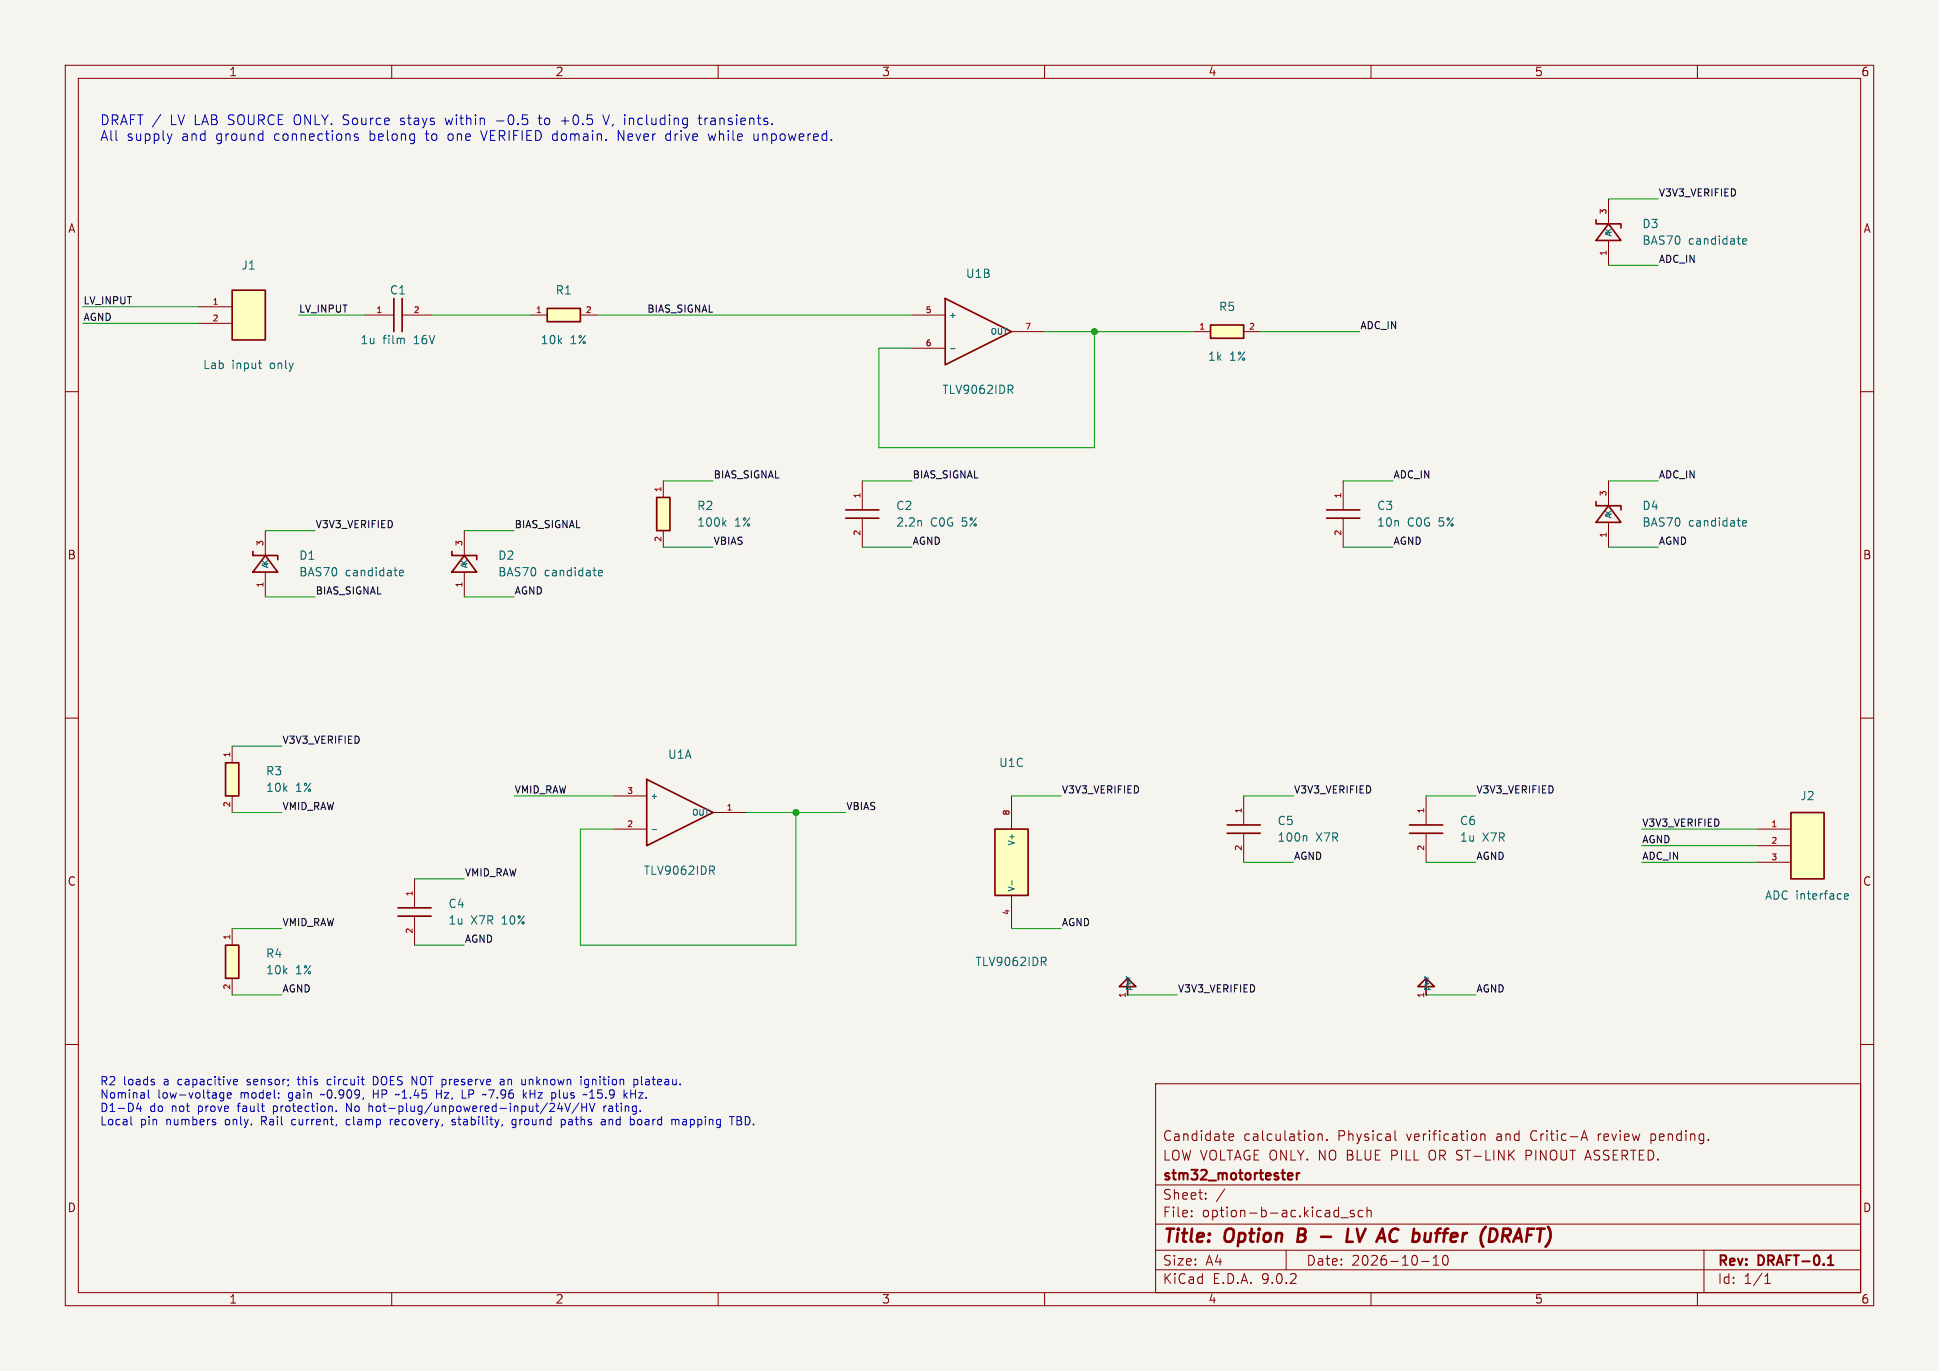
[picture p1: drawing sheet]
(kicad_sch (version 20250114) (generator "eeschema") (generator_version "9.0") (paper "A4") (title_block (title "Option B - LV AC buffer (DRAFT)") (date "2026-10-10") (rev "DRAFT-0.1") (company "stm32_motortester") (comment 1 "LOW VOLTAGE ONLY. NO BLUE PILL OR ST-LINK PINOUT ASSERTED.") (comment 2 "Candidate calculation. Physical verification and Critic-A review pending.")) (lib_symbols (symbol "AnalogDraft:BAS70_V" (pin_names (offset .508)) (exclude_from_sim no) (in_bom yes) (on_board yes) (property "Reference" "D" (at 0 0 0) (effects (font (size 1.27 1.27)) )) (property "Value" "BAS70_V" (at 0 0 0) (effects (font (size 1.27 1.27)) )) (property "Footprint" "Package_TO_SOT_SMD:SOT-23" (at 0 0 0) (effects (font (size 1.27 1.27)) (hide yes))) (property "Datasheet" "https://assets.nexperia.com/documents/data-sheet/BAS70.pdf" (at 0 0 0) (effects (font (size 1.27 1.27)) (hide yes))) (symbol "BAS70_V_1_1" (polyline (pts (xy -1.905 -1.27) (xy 1.905 -1.27) (xy 0 1.27) (xy -1.905 -1.27)) (stroke (width 0.254) (type default)) (fill (type none)))(polyline (pts (xy -1.905 1.905) (xy -1.905 1.27) (xy 1.905 1.27) (xy 1.905 0.635)) (stroke (width 0.254) (type default)) (fill (type none)))(pin passive line (at 0 5.08 270) (length 3.81) (name "K" (effects (font (size 0.9 0.9)) )) (number "3" (effects (font (size 0.9 0.9)) )))(pin passive line (at 0 -5.08 90) (length 3.81) (name "A" (effects (font (size 0.9 0.9)) )) (number "1" (effects (font (size 0.9 0.9)) )))))(symbol "AnalogDraft:C_H" (pin_names (offset .508)) (exclude_from_sim no) (in_bom yes) (on_board yes) (property "Reference" "C" (at 0 0 0) (effects (font (size 1.27 1.27)) )) (property "Value" "C_H" (at 0 0 0) (effects (font (size 1.27 1.27)) )) (property "Footprint" "" (at 0 0 0) (effects (font (size 1.27 1.27)) (hide yes))) (property "Datasheet" "" (at 0 0 0) (effects (font (size 1.27 1.27)) (hide yes))) (symbol "C_H_1_1" (polyline (pts (xy -0.635 2.54) (xy -0.635 -2.54)) (stroke (width 0.254) (type default)) (fill (type none)))(polyline (pts (xy 0.635 2.54) (xy 0.635 -2.54)) (stroke (width 0.254) (type default)) (fill (type none)))(pin passive line (at -5.08 0 0) (length 4.445) (name "" (effects (font (size 0.9 0.9)) )) (number "1" (effects (font (size 0.9 0.9)) )))(pin passive line (at 5.08 0 180) (length 4.445) (name "" (effects (font (size 0.9 0.9)) )) (number "2" (effects (font (size 0.9 0.9)) )))))(symbol "AnalogDraft:C_V" (pin_names (offset .508)) (exclude_from_sim no) (in_bom yes) (on_board yes) (property "Reference" "C" (at 0 0 0) (effects (font (size 1.27 1.27)) )) (property "Value" "C_V" (at 0 0 0) (effects (font (size 1.27 1.27)) )) (property "Footprint" "" (at 0 0 0) (effects (font (size 1.27 1.27)) (hide yes))) (property "Datasheet" "" (at 0 0 0) (effects (font (size 1.27 1.27)) (hide yes))) (symbol "C_V_1_1" (polyline (pts (xy -2.54 0.635) (xy 2.54 0.635)) (stroke (width 0.254) (type default)) (fill (type none)))(polyline (pts (xy -2.54 -0.635) (xy 2.54 -0.635)) (stroke (width 0.254) (type default)) (fill (type none)))(pin passive line (at 0 5.08 270) (length 4.445) (name "" (effects (font (size 0.9 0.9)) )) (number "1" (effects (font (size 0.9 0.9)) )))(pin passive line (at 0 -5.08 90) (length 4.445) (name "" (effects (font (size 0.9 0.9)) )) (number "2" (effects (font (size 0.9 0.9)) )))))(symbol "AnalogDraft:Conn2" (pin_names (offset .508)) (exclude_from_sim no) (in_bom yes) (on_board yes) (property "Reference" "J" (at 0 0 0) (effects (font (size 1.27 1.27)) )) (property "Value" "Conn2" (at 0 0 0) (effects (font (size 1.27 1.27)) )) (property "Footprint" "" (at 0 0 0) (effects (font (size 1.27 1.27)) (hide yes))) (property "Datasheet" "" (at 0 0 0) (effects (font (size 1.27 1.27)) (hide yes))) (symbol "Conn2_1_1" (rectangle (start 0 3.81) (end 5.08 -3.81) (stroke (width .254) (type default)) (fill (type background)))(pin passive line (at -5.08 1.27 0) (length 5.08) (name "" (effects (font (size 0.9 0.9)) )) (number "1" (effects (font (size 0.9 0.9)) )))(pin passive line (at -5.08 -1.27 0) (length 5.08) (name "" (effects (font (size 0.9 0.9)) )) (number "2" (effects (font (size 0.9 0.9)) )))))(symbol "AnalogDraft:Conn3" (pin_names (offset .508)) (exclude_from_sim no) (in_bom yes) (on_board yes) (property "Reference" "J" (at 0 0 0) (effects (font (size 1.27 1.27)) )) (property "Value" "Conn3" (at 0 0 0) (effects (font (size 1.27 1.27)) )) (property "Footprint" "" (at 0 0 0) (effects (font (size 1.27 1.27)) (hide yes))) (property "Datasheet" "" (at 0 0 0) (effects (font (size 1.27 1.27)) (hide yes))) (symbol "Conn3_1_1" (rectangle (start 0 5.08) (end 5.08 -5.08) (stroke (width .254) (type default)) (fill (type background)))(pin passive line (at -5.08 2.54 0) (length 5.08) (name "" (effects (font (size 0.9 0.9)) )) (number "1" (effects (font (size 0.9 0.9)) )))(pin passive line (at -5.08 0.0 0) (length 5.08) (name "" (effects (font (size 0.9 0.9)) )) (number "2" (effects (font (size 0.9 0.9)) )))(pin passive line (at -5.08 -2.54 0) (length 5.08) (name "" (effects (font (size 0.9 0.9)) )) (number "3" (effects (font (size 0.9 0.9)) )))))(symbol "AnalogDraft:PWR_FLAG" (pin_names (offset .508)) (exclude_from_sim no) (in_bom yes) (on_board yes) (property "Reference" "#FLG" (at 0 0 0) (effects (font (size 1.27 1.27)) )) (property "Value" "PWR_FLAG" (at 0 0 0) (effects (font (size 1.27 1.27)) )) (property "Footprint" "" (at 0 0 0) (effects (font (size 1.27 1.27)) (hide yes))) (property "Datasheet" "" (at 0 0 0) (effects (font (size 1.27 1.27)) (hide yes))) (symbol "PWR_FLAG_1_1" (polyline (pts (xy 0 0) (xy 0 2.54) (xy -1.27 1.27) (xy 1.27 1.27) (xy 0 2.54)) (stroke (width 0.254) (type default)) (fill (type none)))(pin power_out line (at 0 0 90) (length 0) (name "pwr" (effects (font (size 0.9 0.9)) )) (number "1" (effects (font (size 0.9 0.9)) )))))(symbol "AnalogDraft:R_H" (pin_names (offset .508)) (exclude_from_sim no) (in_bom yes) (on_board yes) (property "Reference" "R" (at 0 0 0) (effects (font (size 1.27 1.27)) )) (property "Value" "R_H" (at 0 0 0) (effects (font (size 1.27 1.27)) )) (property "Footprint" "Resistor_THT:R_Axial_DIN0207_L6.3mm_D2.5mm_P10.16mm_Horizontal" (at 0 0 0) (effects (font (size 1.27 1.27)) (hide yes))) (property "Datasheet" "" (at 0 0 0) (effects (font (size 1.27 1.27)) (hide yes))) (symbol "R_H_1_1" (rectangle (start -2.54 1.016) (end 2.54 -1.016) (stroke (width .254) (type default)) (fill (type background)))(pin passive line (at -5.08 0 0) (length 2.54) (name "" (effects (font (size 0.9 0.9)) )) (number "1" (effects (font (size 0.9 0.9)) )))(pin passive line (at 5.08 0 180) (length 2.54) (name "" (effects (font (size 0.9 0.9)) )) (number "2" (effects (font (size 0.9 0.9)) )))))(symbol "AnalogDraft:R_V" (pin_names (offset .508)) (exclude_from_sim no) (in_bom yes) (on_board yes) (property "Reference" "R" (at 0 0 0) (effects (font (size 1.27 1.27)) )) (property "Value" "R_V" (at 0 0 0) (effects (font (size 1.27 1.27)) )) (property "Footprint" "Resistor_THT:R_Axial_DIN0207_L6.3mm_D2.5mm_P10.16mm_Horizontal" (at 0 0 0) (effects (font (size 1.27 1.27)) (hide yes))) (property "Datasheet" "" (at 0 0 0) (effects (font (size 1.27 1.27)) (hide yes))) (symbol "R_V_1_1" (rectangle (start -1.016 2.54) (end 1.016 -2.54) (stroke (width .254) (type default)) (fill (type background)))(pin passive line (at 0 5.08 270) (length 2.54) (name "" (effects (font (size 0.9 0.9)) )) (number "1" (effects (font (size 0.9 0.9)) )))(pin passive line (at 0 -5.08 90) (length 2.54) (name "" (effects (font (size 0.9 0.9)) )) (number "2" (effects (font (size 0.9 0.9)) )))))(symbol "AnalogDraft:TLV9062_D" (pin_names (offset .508)) (exclude_from_sim no) (in_bom yes) (on_board yes) (property "Reference" "U" (at 0 0 0) (effects (font (size 1.27 1.27)) )) (property "Value" "TLV9062_D" (at 0 0 0) (effects (font (size 1.27 1.27)) )) (property "Footprint" "Package_SO:SOIC-8_3.9x4.9mm_P1.27mm" (at 0 0 0) (effects (font (size 1.27 1.27)) (hide yes))) (property "Datasheet" "https://www.ti.com/lit/ds/symlink/tlv9062.pdf" (at 0 0 0) (effects (font (size 1.27 1.27)) (hide yes))) (symbol "TLV9062_D_1_1" (polyline (pts (xy -5.08 5.08) (xy -5.08 -5.08) (xy 5.08 0) (xy -5.08 5.08)) (stroke (width 0.254) (type default)) (fill (type none)))(pin input line (at -10.16 2.54 0) (length 5.08) (name "+" (effects (font (size 0.9 0.9)) )) (number "3" (effects (font (size 0.9 0.9)) )))(pin input line (at -10.16 -2.54 0) (length 5.08) (name "-" (effects (font (size 0.9 0.9)) )) (number "2" (effects (font (size 0.9 0.9)) )))(pin output line (at 10.16 0 180) (length 5.08) (name "OUT" (effects (font (size 0.9 0.9)) )) (number "1" (effects (font (size 0.9 0.9)) ))))(symbol "TLV9062_D_2_1" (polyline (pts (xy -5.08 5.08) (xy -5.08 -5.08) (xy 5.08 0) (xy -5.08 5.08)) (stroke (width 0.254) (type default)) (fill (type none)))(pin input line (at -10.16 2.54 0) (length 5.08) (name "+" (effects (font (size 0.9 0.9)) )) (number "5" (effects (font (size 0.9 0.9)) )))(pin input line (at -10.16 -2.54 0) (length 5.08) (name "-" (effects (font (size 0.9 0.9)) )) (number "6" (effects (font (size 0.9 0.9)) )))(pin output line (at 10.16 0 180) (length 5.08) (name "OUT" (effects (font (size 0.9 0.9)) )) (number "7" (effects (font (size 0.9 0.9)) ))))(symbol "TLV9062_D_3_1" (rectangle (start -2.54 5.08) (end 2.54 -5.08) (stroke (width .254) (type default)) (fill (type background)))(pin power_in line (at 0 10.16 270) (length 5.08) (name "V+" (effects (font (size 0.9 0.9)) )) (number "8" (effects (font (size 0.9 0.9)) )))(pin power_in line (at 0 -10.16 90) (length 5.08) (name "V-" (effects (font (size 0.9 0.9)) )) (number "4" (effects (font (size 0.9 0.9)) ))))))
(text "DRAFT / LV LAB SOURCE ONLY. Source stays within -0.5 to +0.5 V, including transients.\nAll supply and ground connections belong to one VERIFIED domain. Never drive while unpowered." (at 15.24 17.78 0) (effects (font (size 1.5 1.5)) (justify left top)))
(symbol (lib_id "AnalogDraft:Conn2") (at 35.56 48.26 0) (unit 1) (exclude_from_sim no) (in_bom yes) (on_board yes) (dnp no) (property "Reference" "J1" (at 38.1 40.64 0) (effects (font (size 1.27 1.27)) )) (property "Value" "Lab input only" (at 38.1 55.879999999999995 0) (effects (font (size 1.27 1.27)) )) (property "Footprint" "" (at 35.56 48.26 0) (effects (font (size 1.27 1.27)) (hide yes))) (property "Datasheet" "" (at 35.56 48.26 0) (effects (font (size 1.27 1.27)) (hide yes))))
(wire (pts (xy 30.480000000000004 46.989999999999995) (xy 12.700000000000003 46.989999999999995)) (stroke (width 0) (type default)))
(label "LV_INPUT" (at 12.700000000000003 46.989999999999995 0) (effects (font (size 1.1 1.1)) (justify left bottom)))
(wire (pts (xy 30.480000000000004 49.53) (xy 12.700000000000003 49.53)) (stroke (width 0) (type default)))
(label "AGND" (at 12.700000000000003 49.53 0) (effects (font (size 1.1 1.1)) (justify left bottom)))
(symbol (lib_id "AnalogDraft:C_H") (at 60.96 48.26 0) (unit 1) (exclude_from_sim no) (in_bom yes) (on_board yes) (dnp no) (property "Reference" "C1" (at 60.96 44.449999999999996 0) (effects (font (size 1.27 1.27)) )) (property "Value" "1u film 16V" (at 60.96 52.07 0) (effects (font (size 1.27 1.27)) )) (property "Footprint" "" (at 60.96 48.26 0) (effects (font (size 1.27 1.27)) (hide yes))) (property "Datasheet" "" (at 60.96 48.26 0) (effects (font (size 1.27 1.27)) (hide yes))))
(wire (pts (xy 45.72 48.26) (xy 55.88 48.26)) (stroke (width 0) (type default)))
(label "LV_INPUT" (at 45.72 48.26 0) (effects (font (size 1.1 1.1)) (justify left bottom)))
(symbol (lib_id "AnalogDraft:R_H") (at 86.36 48.26 0) (unit 1) (exclude_from_sim no) (in_bom yes) (on_board yes) (dnp no) (property "Reference" "R1" (at 86.36 44.449999999999996 0) (effects (font (size 1.27 1.27)) )) (property "Value" "10k 1%" (at 86.36 52.07 0) (effects (font (size 1.27 1.27)) )) (property "Footprint" "Resistor_THT:R_Axial_DIN0207_L6.3mm_D2.5mm_P10.16mm_Horizontal" (at 86.36 48.26 0) (effects (font (size 1.27 1.27)) (hide yes))) (property "Datasheet" "" (at 86.36 48.26 0) (effects (font (size 1.27 1.27)) (hide yes))))
(wire (pts (xy 66.04 48.26) (xy 81.28 48.26)) (stroke (width 0) (type default)))
(wire (pts (xy 91.44 48.26) (xy 139.7 48.26)) (stroke (width 0) (type default)))
(label "BIAS_SIGNAL" (at 99.06 48.26 0) (effects (font (size 1.1 1.1)) (justify left bottom)))
(symbol (lib_id "AnalogDraft:R_V") (at 101.6 78.74 0) (unit 1) (exclude_from_sim no) (in_bom yes) (on_board yes) (dnp no) (property "Reference" "R2" (at 106.67999999999999 77.47 0) (effects (font (size 1.27 1.27))  (justify left))) (property "Value" "100k 1%" (at 106.67999999999999 80.00999999999999 0) (effects (font (size 1.27 1.27))  (justify left))) (property "Footprint" "Resistor_THT:R_Axial_DIN0207_L6.3mm_D2.5mm_P10.16mm_Horizontal" (at 101.6 78.74 0) (effects (font (size 1.27 1.27)) (hide yes))) (property "Datasheet" "" (at 101.6 78.74 0) (effects (font (size 1.27 1.27)) (hide yes))))
(wire (pts (xy 101.6 73.66) (xy 109.22 73.66)) (stroke (width 0) (type default)))
(label "BIAS_SIGNAL" (at 109.22 73.66 0) (effects (font (size 1.1 1.1)) (justify left bottom)))
(wire (pts (xy 101.6 83.82) (xy 109.22 83.82)) (stroke (width 0) (type default)))
(label "VBIAS" (at 109.22 83.82 0) (effects (font (size 1.1 1.1)) (justify left bottom)))
(symbol (lib_id "AnalogDraft:C_V") (at 132.08 78.74 0) (unit 1) (exclude_from_sim no) (in_bom yes) (on_board yes) (dnp no) (property "Reference" "C2" (at 137.16000000000003 77.47 0) (effects (font (size 1.27 1.27))  (justify left))) (property "Value" "2.2n C0G 5%" (at 137.16000000000003 80.00999999999999 0) (effects (font (size 1.27 1.27))  (justify left))) (property "Footprint" "" (at 132.08 78.74 0) (effects (font (size 1.27 1.27)) (hide yes))) (property "Datasheet" "" (at 132.08 78.74 0) (effects (font (size 1.27 1.27)) (hide yes))))
(wire (pts (xy 132.08 73.66) (xy 139.70000000000002 73.66)) (stroke (width 0) (type default)))
(label "BIAS_SIGNAL" (at 139.70000000000002 73.66 0) (effects (font (size 1.1 1.1)) (justify left bottom)))
(wire (pts (xy 132.08 83.82) (xy 139.70000000000002 83.82)) (stroke (width 0) (type default)))
(label "AGND" (at 139.70000000000002 83.82 0) (effects (font (size 1.1 1.1)) (justify left bottom)))
(symbol (lib_id "AnalogDraft:TLV9062_D") (at 149.86 50.8 0) (unit 2) (exclude_from_sim no) (in_bom yes) (on_board yes) (dnp no) (property "Reference" "U1" (at 149.86 41.91 0) (effects (font (size 1.27 1.27)) )) (property "Value" "TLV9062IDR" (at 149.86 59.69 0) (effects (font (size 1.27 1.27)) )) (property "Footprint" "Package_SO:SOIC-8_3.9x4.9mm_P1.27mm" (at 149.86 50.8 0) (effects (font (size 1.27 1.27)) (hide yes))) (property "Datasheet" "https://www.ti.com/lit/ds/symlink/tlv9062.pdf" (at 149.86 50.8 0) (effects (font (size 1.27 1.27)) (hide yes))))
(wire (pts (xy 160.02 50.8) (xy 167.64 50.8)) (stroke (width 0) (type default)))
(wire (pts (xy 167.64 50.8) (xy 167.64 68.58)) (stroke (width 0) (type default)))
(wire (pts (xy 167.64 68.58) (xy 134.62 68.58)) (stroke (width 0) (type default)))
(wire (pts (xy 134.62 68.58) (xy 134.62 53.34)) (stroke (width 0) (type default)))
(wire (pts (xy 134.62 53.34) (xy 139.7 53.34)) (stroke (width 0) (type default)))
(junction (at 167.64 50.8) (diameter 0) (color 0 0 0 0))
(symbol (lib_id "AnalogDraft:R_H") (at 187.96 50.8 0) (unit 1) (exclude_from_sim no) (in_bom yes) (on_board yes) (dnp no) (property "Reference" "R5" (at 187.96 46.989999999999995 0) (effects (font (size 1.27 1.27)) )) (property "Value" "1k 1%" (at 187.96 54.61 0) (effects (font (size 1.27 1.27)) )) (property "Footprint" "Resistor_THT:R_Axial_DIN0207_L6.3mm_D2.5mm_P10.16mm_Horizontal" (at 187.96 50.8 0) (effects (font (size 1.27 1.27)) (hide yes))) (property "Datasheet" "" (at 187.96 50.8 0) (effects (font (size 1.27 1.27)) (hide yes))))
(wire (pts (xy 167.64 50.8) (xy 182.88 50.8)) (stroke (width 0) (type default)))
(wire (pts (xy 193.04 50.8) (xy 208.28 50.8)) (stroke (width 0) (type default)))
(label "ADC_IN" (at 208.28 50.8 0) (effects (font (size 1.1 1.1)) (justify left bottom)))
(symbol (lib_id "AnalogDraft:C_V") (at 205.74 78.74 0) (unit 1) (exclude_from_sim no) (in_bom yes) (on_board yes) (dnp no) (property "Reference" "C3" (at 210.82000000000002 77.47 0) (effects (font (size 1.27 1.27))  (justify left))) (property "Value" "10n C0G 5%" (at 210.82000000000002 80.00999999999999 0) (effects (font (size 1.27 1.27))  (justify left))) (property "Footprint" "" (at 205.74 78.74 0) (effects (font (size 1.27 1.27)) (hide yes))) (property "Datasheet" "" (at 205.74 78.74 0) (effects (font (size 1.27 1.27)) (hide yes))))
(wire (pts (xy 205.74 73.66) (xy 213.36 73.66)) (stroke (width 0) (type default)))
(label "ADC_IN" (at 213.36 73.66 0) (effects (font (size 1.1 1.1)) (justify left bottom)))
(wire (pts (xy 205.74 83.82) (xy 213.36 83.82)) (stroke (width 0) (type default)))
(label "AGND" (at 213.36 83.82 0) (effects (font (size 1.1 1.1)) (justify left bottom)))
(symbol (lib_id "AnalogDraft:BAS70_V") (at 40.64 86.36 0) (unit 1) (exclude_from_sim no) (in_bom yes) (on_board yes) (dnp no) (property "Reference" "D1" (at 45.72 85.09 0) (effects (font (size 1.27 1.27))  (justify left))) (property "Value" "BAS70 candidate" (at 45.72 87.63 0) (effects (font (size 1.27 1.27))  (justify left))) (property "Footprint" "Package_TO_SOT_SMD:SOT-23" (at 40.64 86.36 0) (effects (font (size 1.27 1.27)) (hide yes))) (property "Datasheet" "https://assets.nexperia.com/documents/data-sheet/BAS70.pdf" (at 40.64 86.36 0) (effects (font (size 1.27 1.27)) (hide yes))))
(wire (pts (xy 40.64 81.28) (xy 48.26 81.28)) (stroke (width 0) (type default)))
(label "V3V3_VERIFIED" (at 48.26 81.28 0) (effects (font (size 1.1 1.1)) (justify left bottom)))
(wire (pts (xy 40.64 91.44) (xy 48.26 91.44)) (stroke (width 0) (type default)))
(label "BIAS_SIGNAL" (at 48.26 91.44 0) (effects (font (size 1.1 1.1)) (justify left bottom)))
(symbol (lib_id "AnalogDraft:BAS70_V") (at 71.12 86.36 0) (unit 1) (exclude_from_sim no) (in_bom yes) (on_board yes) (dnp no) (property "Reference" "D2" (at 76.2 85.09 0) (effects (font (size 1.27 1.27))  (justify left))) (property "Value" "BAS70 candidate" (at 76.2 87.63 0) (effects (font (size 1.27 1.27))  (justify left))) (property "Footprint" "Package_TO_SOT_SMD:SOT-23" (at 71.12 86.36 0) (effects (font (size 1.27 1.27)) (hide yes))) (property "Datasheet" "https://assets.nexperia.com/documents/data-sheet/BAS70.pdf" (at 71.12 86.36 0) (effects (font (size 1.27 1.27)) (hide yes))))
(wire (pts (xy 71.12 81.28) (xy 78.74000000000001 81.28)) (stroke (width 0) (type default)))
(label "BIAS_SIGNAL" (at 78.74000000000001 81.28 0) (effects (font (size 1.1 1.1)) (justify left bottom)))
(wire (pts (xy 71.12 91.44) (xy 78.74000000000001 91.44)) (stroke (width 0) (type default)))
(label "AGND" (at 78.74000000000001 91.44 0) (effects (font (size 1.1 1.1)) (justify left bottom)))
(symbol (lib_id "AnalogDraft:BAS70_V") (at 246.38 35.56 0) (unit 1) (exclude_from_sim no) (in_bom yes) (on_board yes) (dnp no) (property "Reference" "D3" (at 251.46 34.29 0) (effects (font (size 1.27 1.27))  (justify left))) (property "Value" "BAS70 candidate" (at 251.46 36.830000000000005 0) (effects (font (size 1.27 1.27))  (justify left))) (property "Footprint" "Package_TO_SOT_SMD:SOT-23" (at 246.38 35.56 0) (effects (font (size 1.27 1.27)) (hide yes))) (property "Datasheet" "https://assets.nexperia.com/documents/data-sheet/BAS70.pdf" (at 246.38 35.56 0) (effects (font (size 1.27 1.27)) (hide yes))))
(wire (pts (xy 246.38 30.480000000000004) (xy 254.0 30.480000000000004)) (stroke (width 0) (type default)))
(label "V3V3_VERIFIED" (at 254.0 30.480000000000004 0) (effects (font (size 1.1 1.1)) (justify left bottom)))
(wire (pts (xy 246.38 40.64) (xy 254.0 40.64)) (stroke (width 0) (type default)))
(label "ADC_IN" (at 254.0 40.64 0) (effects (font (size 1.1 1.1)) (justify left bottom)))
(symbol (lib_id "AnalogDraft:BAS70_V") (at 246.38 78.74 0) (unit 1) (exclude_from_sim no) (in_bom yes) (on_board yes) (dnp no) (property "Reference" "D4" (at 251.46 77.47 0) (effects (font (size 1.27 1.27))  (justify left))) (property "Value" "BAS70 candidate" (at 251.46 80.00999999999999 0) (effects (font (size 1.27 1.27))  (justify left))) (property "Footprint" "Package_TO_SOT_SMD:SOT-23" (at 246.38 78.74 0) (effects (font (size 1.27 1.27)) (hide yes))) (property "Datasheet" "https://assets.nexperia.com/documents/data-sheet/BAS70.pdf" (at 246.38 78.74 0) (effects (font (size 1.27 1.27)) (hide yes))))
(wire (pts (xy 246.38 73.66) (xy 254.0 73.66)) (stroke (width 0) (type default)))
(label "ADC_IN" (at 254.0 73.66 0) (effects (font (size 1.1 1.1)) (justify left bottom)))
(wire (pts (xy 246.38 83.82) (xy 254.0 83.82)) (stroke (width 0) (type default)))
(label "AGND" (at 254.0 83.82 0) (effects (font (size 1.1 1.1)) (justify left bottom)))
(symbol (lib_id "AnalogDraft:R_V") (at 35.56 119.38 0) (unit 1) (exclude_from_sim no) (in_bom yes) (on_board yes) (dnp no) (property "Reference" "R3" (at 40.64 118.11 0) (effects (font (size 1.27 1.27))  (justify left))) (property "Value" "10k 1%" (at 40.64 120.64999999999999 0) (effects (font (size 1.27 1.27))  (justify left))) (property "Footprint" "Resistor_THT:R_Axial_DIN0207_L6.3mm_D2.5mm_P10.16mm_Horizontal" (at 35.56 119.38 0) (effects (font (size 1.27 1.27)) (hide yes))) (property "Datasheet" "" (at 35.56 119.38 0) (effects (font (size 1.27 1.27)) (hide yes))))
(wire (pts (xy 35.56 114.3) (xy 43.18 114.3)) (stroke (width 0) (type default)))
(label "V3V3_VERIFIED" (at 43.18 114.3 0) (effects (font (size 1.1 1.1)) (justify left bottom)))
(wire (pts (xy 35.56 124.46) (xy 43.18 124.46)) (stroke (width 0) (type default)))
(label "VMID_RAW" (at 43.18 124.46 0) (effects (font (size 1.1 1.1)) (justify left bottom)))
(symbol (lib_id "AnalogDraft:R_V") (at 35.56 147.32 0) (unit 1) (exclude_from_sim no) (in_bom yes) (on_board yes) (dnp no) (property "Reference" "R4" (at 40.64 146.04999999999998 0) (effects (font (size 1.27 1.27))  (justify left))) (property "Value" "10k 1%" (at 40.64 148.59 0) (effects (font (size 1.27 1.27))  (justify left))) (property "Footprint" "Resistor_THT:R_Axial_DIN0207_L6.3mm_D2.5mm_P10.16mm_Horizontal" (at 35.56 147.32 0) (effects (font (size 1.27 1.27)) (hide yes))) (property "Datasheet" "" (at 35.56 147.32 0) (effects (font (size 1.27 1.27)) (hide yes))))
(wire (pts (xy 35.56 142.24) (xy 43.18 142.24)) (stroke (width 0) (type default)))
(label "VMID_RAW" (at 43.18 142.24 0) (effects (font (size 1.1 1.1)) (justify left bottom)))
(wire (pts (xy 35.56 152.4) (xy 43.18 152.4)) (stroke (width 0) (type default)))
(label "AGND" (at 43.18 152.4 0) (effects (font (size 1.1 1.1)) (justify left bottom)))
(symbol (lib_id "AnalogDraft:C_V") (at 63.5 139.7 0) (unit 1) (exclude_from_sim no) (in_bom yes) (on_board yes) (dnp no) (property "Reference" "C4" (at 68.58 138.42999999999998 0) (effects (font (size 1.27 1.27))  (justify left))) (property "Value" "1u X7R 10%" (at 68.58 140.97 0) (effects (font (size 1.27 1.27))  (justify left))) (property "Footprint" "" (at 63.5 139.7 0) (effects (font (size 1.27 1.27)) (hide yes))) (property "Datasheet" "" (at 63.5 139.7 0) (effects (font (size 1.27 1.27)) (hide yes))))
(wire (pts (xy 63.5 134.61999999999998) (xy 71.12 134.61999999999998)) (stroke (width 0) (type default)))
(label "VMID_RAW" (at 71.12 134.61999999999998 0) (effects (font (size 1.1 1.1)) (justify left bottom)))
(wire (pts (xy 63.5 144.78) (xy 71.12 144.78)) (stroke (width 0) (type default)))
(label "AGND" (at 71.12 144.78 0) (effects (font (size 1.1 1.1)) (justify left bottom)))
(symbol (lib_id "AnalogDraft:TLV9062_D") (at 104.14 124.46 0) (unit 1) (exclude_from_sim no) (in_bom yes) (on_board yes) (dnp no) (property "Reference" "U1" (at 104.14 115.57 0) (effects (font (size 1.27 1.27)) )) (property "Value" "TLV9062IDR" (at 104.14 133.35 0) (effects (font (size 1.27 1.27)) )) (property "Footprint" "Package_SO:SOIC-8_3.9x4.9mm_P1.27mm" (at 104.14 124.46 0) (effects (font (size 1.27 1.27)) (hide yes))) (property "Datasheet" "https://www.ti.com/lit/ds/symlink/tlv9062.pdf" (at 104.14 124.46 0) (effects (font (size 1.27 1.27)) (hide yes))))
(wire (pts (xy 78.74 121.92) (xy 93.98 121.92)) (stroke (width 0) (type default)))
(label "VMID_RAW" (at 78.74 121.92 0) (effects (font (size 1.1 1.1)) (justify left bottom)))
(wire (pts (xy 114.3 124.46) (xy 121.92 124.46)) (stroke (width 0) (type default)))
(wire (pts (xy 121.92 124.46) (xy 121.92 144.78)) (stroke (width 0) (type default)))
(wire (pts (xy 121.92 144.78) (xy 88.9 144.78)) (stroke (width 0) (type default)))
(wire (pts (xy 88.9 144.78) (xy 88.9 127)) (stroke (width 0) (type default)))
(wire (pts (xy 88.9 127) (xy 93.98 127)) (stroke (width 0) (type default)))
(wire (pts (xy 121.92 124.46) (xy 129.54 124.46)) (stroke (width 0) (type default)))
(label "VBIAS" (at 129.54 124.46 0) (effects (font (size 1.1 1.1)) (justify left bottom)))
(junction (at 121.92 124.46) (diameter 0) (color 0 0 0 0))
(symbol (lib_id "AnalogDraft:TLV9062_D") (at 154.94 132.08 0) (unit 3) (exclude_from_sim no) (in_bom yes) (on_board yes) (dnp no) (property "Reference" "U1" (at 154.94 116.84000000000002 0) (effects (font (size 1.27 1.27)) )) (property "Value" "TLV9062IDR" (at 154.94 147.32000000000002 0) (effects (font (size 1.27 1.27)) )) (property "Footprint" "Package_SO:SOIC-8_3.9x4.9mm_P1.27mm" (at 154.94 132.08 0) (effects (font (size 1.27 1.27)) (hide yes))) (property "Datasheet" "https://www.ti.com/lit/ds/symlink/tlv9062.pdf" (at 154.94 132.08 0) (effects (font (size 1.27 1.27)) (hide yes))))
(wire (pts (xy 154.94 121.92) (xy 162.56 121.92)) (stroke (width 0) (type default)))
(label "V3V3_VERIFIED" (at 162.56 121.92 0) (effects (font (size 1.1 1.1)) (justify left bottom)))
(wire (pts (xy 154.94 142.24) (xy 162.56 142.24)) (stroke (width 0) (type default)))
(label "AGND" (at 162.56 142.24 0) (effects (font (size 1.1 1.1)) (justify left bottom)))
(symbol (lib_id "AnalogDraft:C_V") (at 190.5 127 0) (unit 1) (exclude_from_sim no) (in_bom yes) (on_board yes) (dnp no) (property "Reference" "C5" (at 195.58 125.73 0) (effects (font (size 1.27 1.27))  (justify left))) (property "Value" "100n X7R" (at 195.58 128.27 0) (effects (font (size 1.27 1.27))  (justify left))) (property "Footprint" "" (at 190.5 127 0) (effects (font (size 1.27 1.27)) (hide yes))) (property "Datasheet" "" (at 190.5 127 0) (effects (font (size 1.27 1.27)) (hide yes))))
(wire (pts (xy 190.5 121.92) (xy 198.12 121.92)) (stroke (width 0) (type default)))
(label "V3V3_VERIFIED" (at 198.12 121.92 0) (effects (font (size 1.1 1.1)) (justify left bottom)))
(wire (pts (xy 190.5 132.08) (xy 198.12 132.08)) (stroke (width 0) (type default)))
(label "AGND" (at 198.12 132.08 0) (effects (font (size 1.1 1.1)) (justify left bottom)))
(symbol (lib_id "AnalogDraft:C_V") (at 218.44 127 0) (unit 1) (exclude_from_sim no) (in_bom yes) (on_board yes) (dnp no) (property "Reference" "C6" (at 223.52 125.73 0) (effects (font (size 1.27 1.27))  (justify left))) (property "Value" "1u X7R" (at 223.52 128.27 0) (effects (font (size 1.27 1.27))  (justify left))) (property "Footprint" "" (at 218.44 127 0) (effects (font (size 1.27 1.27)) (hide yes))) (property "Datasheet" "" (at 218.44 127 0) (effects (font (size 1.27 1.27)) (hide yes))))
(wire (pts (xy 218.44 121.92) (xy 226.06 121.92)) (stroke (width 0) (type default)))
(label "V3V3_VERIFIED" (at 226.06 121.92 0) (effects (font (size 1.1 1.1)) (justify left bottom)))
(wire (pts (xy 218.44 132.08) (xy 226.06 132.08)) (stroke (width 0) (type default)))
(label "AGND" (at 226.06 132.08 0) (effects (font (size 1.1 1.1)) (justify left bottom)))
(symbol (lib_id "AnalogDraft:Conn3") (at 274.32 129.54 0) (unit 1) (exclude_from_sim no) (in_bom yes) (on_board yes) (dnp no) (property "Reference" "J2" (at 276.86 121.91999999999999 0) (effects (font (size 1.27 1.27)) )) (property "Value" "ADC interface" (at 276.86 137.16 0) (effects (font (size 1.27 1.27)) )) (property "Footprint" "" (at 274.32 129.54 0) (effects (font (size 1.27 1.27)) (hide yes))) (property "Datasheet" "" (at 274.32 129.54 0) (effects (font (size 1.27 1.27)) (hide yes))))
(wire (pts (xy 269.24 126.99999999999999) (xy 251.45999999999998 126.99999999999999)) (stroke (width 0) (type default)))
(label "V3V3_VERIFIED" (at 251.45999999999998 126.99999999999999 0) (effects (font (size 1.1 1.1)) (justify left bottom)))
(wire (pts (xy 269.24 129.54) (xy 251.45999999999998 129.54)) (stroke (width 0) (type default)))
(label "AGND" (at 251.45999999999998 129.54 0) (effects (font (size 1.1 1.1)) (justify left bottom)))
(wire (pts (xy 269.24 132.07999999999998) (xy 251.45999999999998 132.07999999999998)) (stroke (width 0) (type default)))
(label "ADC_IN" (at 251.45999999999998 132.07999999999998 0) (effects (font (size 1.1 1.1)) (justify left bottom)))
(symbol (lib_id "AnalogDraft:PWR_FLAG") (at 172.72 152.4 0) (unit 1) (exclude_from_sim no) (in_bom no) (on_board no) (dnp no) (property "Reference" "#FLG01" (at 172.72 148.59 0) (effects (font (size 1.27 1.27)) (hide yes))) (property "Value" "PWR_FLAG" (at 172.72 156.21 0) (effects (font (size 1.27 1.27)) (hide yes))) (property "Footprint" "" (at 172.72 152.4 0) (effects (font (size 1.27 1.27)) (hide yes))) (property "Datasheet" "" (at 172.72 152.4 0) (effects (font (size 1.27 1.27)) (hide yes))))
(wire (pts (xy 172.72 152.4) (xy 180.34 152.4)) (stroke (width 0) (type default)))
(label "V3V3_VERIFIED" (at 180.34 152.4 0) (effects (font (size 1.1 1.1)) (justify left bottom)))
(symbol (lib_id "AnalogDraft:PWR_FLAG") (at 218.44 152.4 0) (unit 1) (exclude_from_sim no) (in_bom no) (on_board no) (dnp no) (property "Reference" "#FLG02" (at 218.44 148.59 0) (effects (font (size 1.27 1.27)) (hide yes))) (property "Value" "PWR_FLAG" (at 218.44 156.21 0) (effects (font (size 1.27 1.27)) (hide yes))) (property "Footprint" "" (at 218.44 152.4 0) (effects (font (size 1.27 1.27)) (hide yes))) (property "Datasheet" "" (at 218.44 152.4 0) (effects (font (size 1.27 1.27)) (hide yes))))
(wire (pts (xy 218.44 152.4) (xy 226.06 152.4)) (stroke (width 0) (type default)))
(label "AGND" (at 226.06 152.4 0) (effects (font (size 1.1 1.1)) (justify left bottom)))
(text "R2 loads a capacitive sensor; this circuit DOES NOT preserve an unknown ignition plateau.\nNominal low-voltage model: gain ~0.909, HP ~1.45 Hz, LP ~7.96 kHz plus ~15.9 kHz.\nD1-D4 do not prove fault protection. No hot-plug/unpowered-input/24V/HV rating.\nLocal pin numbers only. Rail current, clamp recovery, stability, ground paths and board mapping TBD." (at 15.24 165.1 0) (effects (font (size 1.27 1.27)) (justify left top)))
(embedded_fonts no))
